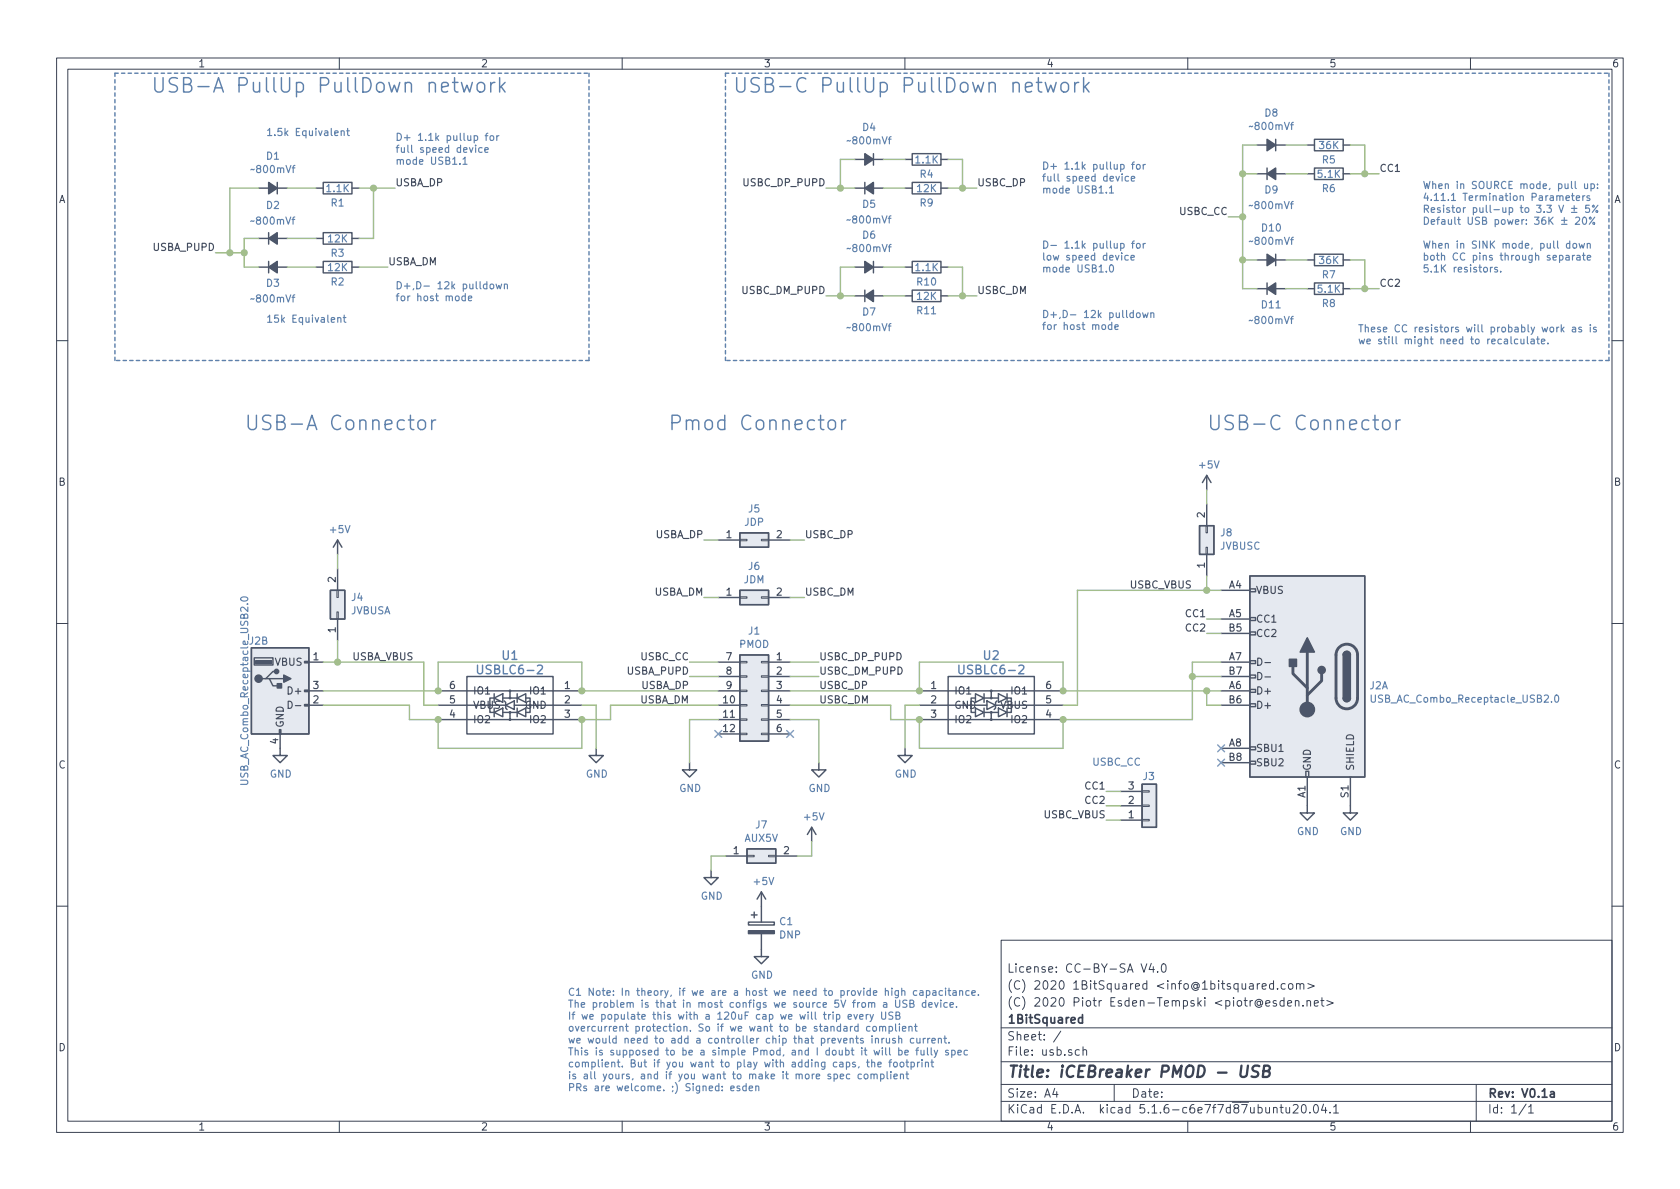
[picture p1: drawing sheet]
EESchema Schematic File Version 4
EELAYER 30 0
EELAYER END
$Descr A4 11693 8268
encoding utf-8
Sheet 1 1
Title "iCEBreaker PMOD - USB"
Date ""
Rev "V0.1a"
Comp "1BitSquared"
Comment1 "(C) 2020 Piotr Esden-Tempski <piotr@esden.net>"
Comment2 "(C) 2020 1BitSquared <info@1bitsquared.com>"
Comment3 "License: CC-BY-SA V4.0"
Comment4 ""
$EndDescr
$Comp
L Connector_Generic:Conn_02x06_Top_Bottom J1
U 1 1
P 5300 4800
F 0 "J1" H 5350 5220 50  0000 C CNN
F 1 "PMOD" H 5350 5127 50  0000 C CNN
F 2 "pkl_connectors:PMODHeader_2x06_P2.54mm_Horizontal" H 5300 4800 50  0001 C CNN
F 3 "~" H 5300 4800 50  0001 C CNN
F 4 "conn-th-01in-6-2-hdr-ra" H 5300 4800 50  0001 C CNN "Key"
F 5 "ANY" H 5300 4800 50  0001 C CNN "Source"
	1    5300 4800
	-1   0    0    -1  
$EndComp
Wire Wire Line
	5000 5000 4800 5000
Wire Wire Line
	4800 5000 4800 5300
Wire Wire Line
	5500 5000 5700 5000
Wire Wire Line
	5700 5000 5700 5300
$Comp
L power:GND #PWR06
U 1 1
P 5700 5300
F 0 "#PWR06" H 5700 5050 50  0001 C CNN
F 1 "GND" H 5705 5124 50  0000 C CNN
F 2 "" H 5700 5300 50  0001 C CNN
F 3 "" H 5700 5300 50  0001 C CNN
	1    5700 5300
	1    0    0    -1  
$EndComp
$Comp
L power:GND #PWR01
U 1 1
P 4800 5300
F 0 "#PWR01" H 4800 5050 50  0001 C CNN
F 1 "GND" H 4805 5124 50  0000 C CNN
F 2 "" H 4800 5300 50  0001 C CNN
F 3 "" H 4800 5300 50  0001 C CNN
	1    4800 5300
	1    0    0    -1  
$EndComp
Wire Wire Line
	4800 4700 5000 4700
Wire Wire Line
	5500 4700 5700 4700
Text Notes 4650 3000 0    100  ~ 0
Pmod Connector
$Comp
L pkl_conn:USB_AC_Combo_Receptacle_USB2.0 J2
U 2 1
P 1950 4800
F 0 "J2" H 1800 5150 50  0000 C CNN
F 1 "USB_AC_Combo_Receptacle_USB2.0" V 1700 4800 50  0000 C CNN
F 2 "pkl_connectors:USB_A_C_Receptacle_AdamTech_USB-C31-A-D-VT-CS1" H 2100 4800 50  0001 C CNN
F 3 "" H 2100 4800 50  0001 C CNN
F 4 "conn-usb-ac-combo" H 1950 4800 50  0001 C CNN "Key"
	2    1950 4800
	1    0    0    -1  
$EndComp
Text Label 5700 4800 0    50   ~ 0
USBC_DP
Text Label 5700 4900 0    50   ~ 0
USBC_DM
Text Label 5700 4700 0    50   ~ 0
USBC_DM_PUPD
Text Label 4800 4700 2    50   ~ 0
USBA_PUPD
Text Label 4800 4800 2    50   ~ 0
USBA_DP
Text Label 4800 4900 2    50   ~ 0
USBA_DM
$Comp
L power:GND #PWR02
U 1 1
P 1950 5200
F 0 "#PWR02" H 1950 4950 50  0001 C CNN
F 1 "GND" H 1955 5024 50  0000 C CNN
F 2 "" H 1950 5200 50  0001 C CNN
F 3 "" H 1950 5200 50  0001 C CNN
	1    1950 5200
	1    0    0    -1  
$EndComp
Wire Wire Line
	2250 4600 2350 4600
Text Label 2450 4600 0    50   ~ 0
USBA_VBUS
Wire Wire Line
	8500 4700 8300 4700
Wire Wire Line
	8500 4800 8400 4800
Wire Wire Line
	8400 4900 8400 4800
Wire Wire Line
	8500 4900 8400 4900
NoConn ~ 8500 5300
NoConn ~ 8500 5200
Text Label 8300 4100 2    50   ~ 0
USBC_VBUS
$Comp
L power:GND #PWR011
U 1 1
P 9400 5600
F 0 "#PWR011" H 9400 5350 50  0001 C CNN
F 1 "GND" H 9405 5424 50  0000 C CNN
F 2 "" H 9400 5600 50  0001 C CNN
F 3 "" H 9400 5600 50  0001 C CNN
	1    9400 5600
	1    0    0    -1  
$EndComp
$Comp
L power:GND #PWR010
U 1 1
P 9100 5600
F 0 "#PWR010" H 9100 5350 50  0001 C CNN
F 1 "GND" H 9105 5424 50  0000 C CNN
F 2 "" H 9100 5600 50  0001 C CNN
F 3 "" H 9100 5600 50  0001 C CNN
	1    9100 5600
	1    0    0    -1  
$EndComp
$Comp
L pkl_conn:USB_AC_Combo_Receptacle_USB2.0 J2
U 1 1
P 9100 4700
F 0 "J2" H 8670 4639 50  0000 R CNN
F 1 "USB_AC_Combo_Receptacle_USB2.0" H 8670 4546 50  0000 R CNN
F 2 "pkl_connectors:USB_A_C_Receptacle_AdamTech_USB-C31-A-D-VT-CS1" H 9250 4700 50  0001 C CNN
F 3 "" H 9250 4700 50  0001 C CNN
F 4 "conn-usb-ac-combo" H 9100 4700 50  0001 C CNN "Key"
	1    9100 4700
	-1   0    0    -1  
$EndComp
Text Label 1500 1750 2    50   ~ 0
USBA_PUPD
$Comp
L Device:R R1
U 1 1
P 2350 1300
F 0 "R1" V 2450 1300 50  0000 C CNN
F 1 "1.1K" V 2350 1300 50  0000 C CNN
F 2 "pkl_dipol:R_0402" V 2280 1300 50  0001 C CNN
F 3 "~" H 2350 1300 50  0001 C CNN
F 4 "res-0402-1k1" H 2350 1300 50  0001 C CNN "Key"
	1    2350 1300
	0    1    1    0   
$EndComp
Wire Wire Line
	2000 1300 2200 1300
$Comp
L Device:R R2
U 1 1
P 2350 1850
F 0 "R2" V 2450 1850 50  0000 C CNN
F 1 "12K" V 2350 1850 50  0000 C CNN
F 2 "pkl_dipol:R_0402" V 2280 1850 50  0001 C CNN
F 3 "~" H 2350 1850 50  0001 C CNN
F 4 "res-0402-12k" H 2350 1850 50  0001 C CNN "Key"
	1    2350 1850
	0    1    1    0   
$EndComp
Wire Wire Line
	1800 1300 1600 1300
Wire Wire Line
	1600 1300 1600 1750
Wire Wire Line
	2500 1300 2600 1300
Text Label 2750 1300 0    50   ~ 0
USBA_DP
Text Label 2700 1850 0    50   ~ 0
USBA_DM
Wire Wire Line
	1500 1750 1600 1750
Text Notes 2750 1150 0    50   ~ 0
D+ 1.1k pullup for \nfull speed device\nmode USB1.1
Text Notes 2750 2100 0    50   ~ 0
D+,D- 12k pulldown \nfor host mode
$Comp
L Device:R R5
U 1 1
P 9250 1000
F 0 "R5" V 9350 1000 50  0000 C CNN
F 1 "36K" V 9250 1000 50  0000 C CNN
F 2 "pkl_dipol:R_0402" V 9180 1000 50  0001 C CNN
F 3 "~" H 9250 1000 50  0001 C CNN
F 4 "res-0402-36k" H 9250 1000 50  0001 C CNN "Key"
	1    9250 1000
	0    1    1    0   
$EndComp
Wire Wire Line
	8950 1000 9100 1000
$Comp
L Device:R R6
U 1 1
P 9250 1200
F 0 "R6" V 9350 1200 50  0000 C CNN
F 1 "5.1K" V 9250 1200 50  0000 C CNN
F 2 "pkl_dipol:R_0402" V 9180 1200 50  0001 C CNN
F 3 "~" H 9250 1200 50  0001 C CNN
F 4 "res-0402-5k1" H 9250 1200 50  0001 C CNN "Key"
	1    9250 1200
	0    1    1    0   
$EndComp
Wire Wire Line
	8950 1200 9100 1200
Wire Wire Line
	8750 1000 8650 1000
Wire Wire Line
	8650 1000 8650 1200
Wire Wire Line
	8650 1200 8750 1200
Wire Wire Line
	9400 1000 9500 1000
Wire Wire Line
	9500 1000 9500 1200
Wire Wire Line
	9500 1200 9400 1200
Wire Wire Line
	9600 1200 9500 1200
Connection ~ 9500 1200
Text Label 9600 1200 0    50   ~ 0
CC1
Text Notes 9900 1900 0    50   ~ 0
When in SOURCE mode, pull up:\n4.11.1 Termination Parameters\nResistor pull-up to 3.3 V ± 5%\nDefault USB power: 36K ± 20%\n\nWhen in SINK mode, pull down\nboth CC pins through separate\n5.1K resistors.
$Comp
L Device:R R7
U 1 1
P 9250 1800
F 0 "R7" V 9350 1800 50  0000 C CNN
F 1 "36K" V 9250 1800 50  0000 C CNN
F 2 "pkl_dipol:R_0402" V 9180 1800 50  0001 C CNN
F 3 "~" H 9250 1800 50  0001 C CNN
F 4 "res-0402-36k" H 9250 1800 50  0001 C CNN "Key"
	1    9250 1800
	0    1    1    0   
$EndComp
Wire Wire Line
	8950 1800 9100 1800
Wire Wire Line
	8750 1800 8650 1800
Wire Wire Line
	8650 1800 8650 2000
Wire Wire Line
	9400 1800 9500 1800
Wire Wire Line
	9500 1800 9500 2000
Wire Wire Line
	9500 2000 9400 2000
Wire Wire Line
	9600 2000 9500 2000
Connection ~ 9500 2000
Text Label 8550 1500 2    50   ~ 0
USBC_CC
Wire Wire Line
	8550 1500 8650 1500
Text Label 9600 2000 0    50   ~ 0
CC2
Wire Wire Line
	7700 5700 7800 5700
$Comp
L Connector_Generic:Conn_01x03 J3
U 1 1
P 8000 5600
F 0 "J3" H 7950 5400 50  0000 L CNN
F 1 "USBC_CC" H 7600 5300 50  0000 L CNN
F 2 "Connector_PinHeader_2.54mm:PinHeader_1x03_P2.54mm_Vertical" H 8000 5600 50  0001 C CNN
F 3 "~" H 8000 5600 50  0001 C CNN
F 4 "conn-th-01in-2-1-hdr" H 8000 5600 50  0001 C CNN "Key"
	1    8000 5600
	1    0    0    1   
$EndComp
Wire Wire Line
	7700 5600 7800 5600
Wire Wire Line
	7700 5500 7800 5500
Text Label 7700 5600 2    50   ~ 0
CC2
Text Label 7700 5500 2    50   ~ 0
CC1
Wire Wire Line
	8500 4100 8400 4100
Wire Wire Line
	4800 4600 5000 4600
Wire Wire Line
	5500 4600 5700 4600
Wire Wire Line
	8500 4600 8300 4600
Wire Wire Line
	8300 4600 8300 4700
Connection ~ 8300 4700
$Comp
L pkl_device:pkl_Diode_Small D2
U 1 1
P 1900 1650
F 0 "D2" H 1900 1424 50  0000 C CNN
F 1 "~~800mVf" H 1900 1525 50  0000 C CNN
F 2 "pkl_dipol:D_SOD-523" V 1900 1650 60  0001 C CNN
F 3 "" V 1900 1650 60  0001 C CNN
	1    1900 1650
	-1   0    0    1   
$EndComp
$Comp
L pkl_device:pkl_Diode_Small D1
U 1 1
P 1900 1300
F 0 "D1" H 1900 1526 50  0000 C CNN
F 1 "~~800mVf" H 1900 1425 50  0000 C CNN
F 2 "pkl_dipol:D_SOD-523" V 1900 1300 60  0001 C CNN
F 3 "" V 1900 1300 60  0001 C CNN
	1    1900 1300
	1    0    0    -1  
$EndComp
$Comp
L pkl_device:pkl_Diode_Small D10
U 1 1
P 8850 1800
F 0 "D10" H 8850 2026 50  0000 C CNN
F 1 "~~800mVf" H 8850 1925 50  0000 C CNN
F 2 "pkl_dipol:D_SOD-523" V 8850 1800 60  0001 C CNN
F 3 "" V 8850 1800 60  0000 C CNN
	1    8850 1800
	1    0    0    -1  
$EndComp
$Comp
L pkl_device:pkl_Diode_Small D9
U 1 1
P 8850 1200
F 0 "D9" H 8850 1316 50  0000 C CNN
F 1 "~~800mVf" H 8850 1417 50  0000 C CNN
F 2 "pkl_dipol:D_SOD-523" V 8850 1200 60  0001 C CNN
F 3 "" V 8850 1200 60  0001 C CNN
	1    8850 1200
	-1   0    0    1   
$EndComp
$Comp
L pkl_device:pkl_Diode_Small D8
U 1 1
P 8850 1000
F 0 "D8" H 8850 1226 50  0000 C CNN
F 1 "~~800mVf" H 8850 1125 50  0000 C CNN
F 2 "pkl_dipol:D_SOD-523" V 8850 1000 60  0001 C CNN
F 3 "" V 8850 1000 60  0000 C CNN
	1    8850 1000
	1    0    0    -1  
$EndComp
Text Label 5750 1300 2    50   ~ 0
USBC_DP_PUPD
$Comp
L Device:R R4
U 1 1
P 6450 1100
F 0 "R4" V 6550 1100 50  0000 C CNN
F 1 "1.1K" V 6450 1100 50  0000 C CNN
F 2 "pkl_dipol:R_0402" V 6380 1100 50  0001 C CNN
F 3 "~" H 6450 1100 50  0001 C CNN
F 4 "res-0402-1k1" H 6450 1100 50  0001 C CNN "Key"
	1    6450 1100
	0    1    1    0   
$EndComp
Wire Wire Line
	6150 1100 6300 1100
$Comp
L Device:R R9
U 1 1
P 6450 1300
F 0 "R9" V 6550 1300 50  0000 C CNN
F 1 "12K" V 6450 1300 50  0000 C CNN
F 2 "pkl_dipol:R_0402" V 6380 1300 50  0001 C CNN
F 3 "~" H 6450 1300 50  0001 C CNN
F 4 "res-0402-12k" H 6450 1300 50  0001 C CNN "Key"
	1    6450 1300
	0    1    1    0   
$EndComp
Wire Wire Line
	6150 1300 6300 1300
Wire Wire Line
	5950 1100 5850 1100
Wire Wire Line
	5850 1100 5850 1300
Wire Wire Line
	5850 1300 5950 1300
Wire Wire Line
	6600 1100 6700 1100
Wire Wire Line
	6700 1100 6700 1300
Wire Wire Line
	6700 1300 6600 1300
Text Label 6800 1300 0    50   ~ 0
USBC_DP
Wire Wire Line
	6800 1300 6700 1300
Connection ~ 6700 1300
$Comp
L Device:R R10
U 1 1
P 6450 1850
F 0 "R10" V 6550 1850 50  0000 C CNN
F 1 "1.1K" V 6450 1850 50  0000 C CNN
F 2 "pkl_dipol:R_0402" V 6380 1850 50  0001 C CNN
F 3 "~" H 6450 1850 50  0001 C CNN
F 4 "res-0402-1k1" H 6450 1850 50  0001 C CNN "Key"
	1    6450 1850
	0    1    1    0   
$EndComp
Wire Wire Line
	6150 1850 6300 1850
$Comp
L Device:R R11
U 1 1
P 6450 2050
F 0 "R11" V 6550 2050 50  0000 C CNN
F 1 "12K" V 6450 2050 50  0000 C CNN
F 2 "pkl_dipol:R_0402" V 6380 2050 50  0001 C CNN
F 3 "~" H 6450 2050 50  0001 C CNN
F 4 "res-0402-12k" H 6450 2050 50  0001 C CNN "Key"
	1    6450 2050
	0    1    1    0   
$EndComp
Wire Wire Line
	6150 2050 6300 2050
Wire Wire Line
	5950 1850 5850 1850
Wire Wire Line
	5850 1850 5850 2050
Wire Wire Line
	5850 2050 5950 2050
Wire Wire Line
	6600 1850 6700 1850
Wire Wire Line
	6700 1850 6700 2050
Wire Wire Line
	6700 2050 6600 2050
Wire Wire Line
	6800 2050 6700 2050
Connection ~ 6700 2050
Text Label 6800 2050 0    50   ~ 0
USBC_DM
Wire Wire Line
	5750 1300 5850 1300
Connection ~ 5850 1300
Text Label 5750 2050 2    50   ~ 0
USBC_DM_PUPD
Wire Wire Line
	5750 2050 5850 2050
Connection ~ 5850 2050
Text Notes 7250 1350 0    50   ~ 0
D+ 1.1k pullup for \nfull speed device\nmode USB1.1
Text Notes 7250 1900 0    50   ~ 0
D- 1.1k pullup for \nlow speed device\nmode USB1.0
Text Notes 7250 2300 0    50   ~ 0
D+,D- 12k pulldown \nfor host mode
$Comp
L pkl_device:pkl_Diode_Small D7
U 1 1
P 6050 2050
F 0 "D7" H 6050 2166 50  0000 C CNN
F 1 "~~800mVf" H 6050 2267 50  0000 C CNN
F 2 "pkl_dipol:D_SOD-523" V 6050 2050 60  0001 C CNN
F 3 "" V 6050 2050 60  0001 C CNN
	1    6050 2050
	-1   0    0    1   
$EndComp
$Comp
L pkl_device:pkl_Diode_Small D6
U 1 1
P 6050 1850
F 0 "D6" H 6050 2076 50  0000 C CNN
F 1 "~~800mVf" H 6050 1975 50  0000 C CNN
F 2 "pkl_dipol:D_SOD-523" V 6050 1850 60  0001 C CNN
F 3 "" V 6050 1850 60  0001 C CNN
	1    6050 1850
	1    0    0    -1  
$EndComp
$Comp
L pkl_device:pkl_Diode_Small D5
U 1 1
P 6050 1300
F 0 "D5" H 6050 1416 50  0000 C CNN
F 1 "~~800mVf" H 6050 1517 50  0000 C CNN
F 2 "pkl_dipol:D_SOD-523" V 6050 1300 60  0001 C CNN
F 3 "" V 6050 1300 60  0001 C CNN
	1    6050 1300
	-1   0    0    1   
$EndComp
$Comp
L pkl_device:pkl_Diode_Small D4
U 1 1
P 6050 1100
F 0 "D4" H 6050 1326 50  0000 C CNN
F 1 "~~800mVf" H 6050 1225 50  0000 C CNN
F 2 "pkl_dipol:D_SOD-523" V 6050 1100 60  0001 C CNN
F 3 "" V 6050 1100 60  0001 C CNN
	1    6050 1100
	1    0    0    -1  
$EndComp
Wire Wire Line
	2500 1850 2700 1850
$Comp
L Device:R R3
U 1 1
P 2350 1650
F 0 "R3" V 2450 1650 50  0000 C CNN
F 1 "12K" V 2350 1650 50  0000 C CNN
F 2 "pkl_dipol:R_0402" V 2280 1650 50  0001 C CNN
F 3 "~" H 2350 1650 50  0001 C CNN
F 4 "res-0402-12k" H 2350 1650 50  0001 C CNN "Key"
	1    2350 1650
	0    1    1    0   
$EndComp
Wire Wire Line
	2500 1650 2600 1650
Wire Wire Line
	2600 1650 2600 1300
Connection ~ 2600 1300
Wire Wire Line
	2600 1300 2750 1300
Wire Wire Line
	2000 1650 2200 1650
$Comp
L pkl_device:pkl_Diode_Small D3
U 1 1
P 1900 1850
F 0 "D3" H 1900 1966 50  0000 C CNN
F 1 "~~800mVf" H 1900 2067 50  0000 C CNN
F 2 "pkl_dipol:D_SOD-523" V 1900 1850 60  0001 C CNN
F 3 "" V 1900 1850 60  0001 C CNN
	1    1900 1850
	-1   0    0    1   
$EndComp
Wire Wire Line
	1800 1650 1700 1650
Wire Wire Line
	1700 1650 1700 1750
Wire Wire Line
	1700 1750 1600 1750
Connection ~ 1600 1750
Wire Wire Line
	1700 1750 1700 1850
Wire Wire Line
	1700 1850 1800 1850
Connection ~ 1700 1750
Wire Wire Line
	2000 1850 2200 1850
Wire Wire Line
	8500 4300 8400 4300
Wire Wire Line
	8500 4400 8400 4400
Text Label 8400 4300 2    50   ~ 0
CC1
Text Label 8400 4400 2    50   ~ 0
CC2
$Comp
L Connector_Generic:Conn_02x01 J7
U 1 1
P 5250 5950
F 0 "J7" H 5300 6170 50  0000 C CNN
F 1 "AUX5V" H 5300 6077 50  0000 C CNN
F 2 "Connector_PinSocket_2.54mm:PinSocket_2x01_P2.54mm_Vertical" H 5250 5950 50  0001 C CNN
F 3 "" H 5250 5950 50  0001 C CNN
F 4 "conn-th-01in-1-2-rec" H 5250 5950 50  0001 C CNN "Key"
	1    5250 5950
	1    0    0    -1  
$EndComp
Wire Wire Line
	5050 5950 4950 5950
Wire Wire Line
	4950 5950 4950 6050
Wire Wire Line
	5550 5950 5650 5950
Wire Wire Line
	5650 5950 5650 5850
$Comp
L power:GND #PWR05
U 1 1
P 4950 6050
F 0 "#PWR05" H 4950 5800 50  0001 C CNN
F 1 "GND" H 4955 5874 50  0000 C CNN
F 2 "" H 4950 6050 50  0001 C CNN
F 3 "" H 4950 6050 50  0001 C CNN
	1    4950 6050
	1    0    0    -1  
$EndComp
$Comp
L power:+5V #PWR07
U 1 1
P 5650 5850
F 0 "#PWR07" H 5650 5700 50  0001 C CNN
F 1 "+5V" H 5665 6026 50  0000 C CNN
F 2 "" H 5650 5850 50  0001 C CNN
F 3 "" H 5650 5850 50  0001 C CNN
	1    5650 5850
	1    0    0    -1  
$EndComp
$Comp
L Connector_Generic:Conn_02x01 J4
U 1 1
P 2350 4250
F 0 "J4" V 2447 4160 50  0000 R CNN
F 1 "JVBUSA" V 2354 4160 50  0000 R CNN
F 2 "Connector_PinHeader_2.54mm:PinHeader_1x02_P2.54mm_Vertical" H 2350 4250 50  0001 C CNN
F 3 "" H 2350 4250 50  0001 C CNN
F 4 "conn-th-01in-2-1-hdr" H 2350 4250 50  0001 C CNN "Key"
	1    2350 4250
	0    -1   -1   0   
$EndComp
Wire Wire Line
	2350 4450 2350 4600
Wire Wire Line
	2350 3950 2350 3850
$Comp
L power:+5V #PWR03
U 1 1
P 2350 3850
F 0 "#PWR03" H 2350 3700 50  0001 C CNN
F 1 "+5V" H 2365 4026 50  0000 C CNN
F 2 "" H 2350 3850 50  0001 C CNN
F 3 "" H 2350 3850 50  0001 C CNN
	1    2350 3850
	1    0    0    -1  
$EndComp
$Comp
L Connector_Generic:Conn_02x01 J8
U 1 1
P 8400 3800
F 0 "J8" V 8497 3710 50  0000 R CNN
F 1 "JVBUSC" V 8404 3710 50  0000 R CNN
F 2 "Connector_PinHeader_2.54mm:PinHeader_1x02_P2.54mm_Vertical" H 8400 3800 50  0001 C CNN
F 3 "" H 8400 3800 50  0001 C CNN
F 4 "conn-th-01in-2-1-hdr" H 8400 3800 50  0001 C CNN "Key"
	1    8400 3800
	0    -1   -1   0   
$EndComp
Wire Wire Line
	8400 4000 8400 4100
Connection ~ 8400 4100
Wire Wire Line
	8400 3500 8400 3400
$Comp
L power:+5V #PWR09
U 1 1
P 8400 3400
F 0 "#PWR09" H 8400 3250 50  0001 C CNN
F 1 "+5V" H 8415 3576 50  0000 C CNN
F 2 "" H 8400 3400 50  0001 C CNN
F 3 "" H 8400 3400 50  0001 C CNN
	1    8400 3400
	1    0    0    -1  
$EndComp
$Comp
L Connector_Generic:Conn_02x01 J6
U 1 1
P 5200 4150
F 0 "J6" H 5250 4370 50  0000 C CNN
F 1 "JDM" H 5250 4277 50  0000 C CNN
F 2 "Connector_PinHeader_2.54mm:PinHeader_1x02_P2.54mm_Vertical" H 5200 4150 50  0001 C CNN
F 3 "" H 5200 4150 50  0001 C CNN
F 4 "conn-th-01in-2-1-hdr" H 5200 4150 50  0001 C CNN "Key"
	1    5200 4150
	1    0    0    -1  
$EndComp
Wire Wire Line
	5000 4150 4900 4150
Wire Wire Line
	5500 4150 5600 4150
$Comp
L Connector_Generic:Conn_02x01 J5
U 1 1
P 5200 3750
F 0 "J5" H 5250 3970 50  0000 C CNN
F 1 "JDP" H 5250 3877 50  0000 C CNN
F 2 "Connector_PinHeader_2.54mm:PinHeader_1x02_P2.54mm_Vertical" H 5200 3750 50  0001 C CNN
F 3 "" H 5200 3750 50  0001 C CNN
F 4 "conn-th-01in-2-1-hdr" H 5200 3750 50  0001 C CNN "Key"
	1    5200 3750
	1    0    0    -1  
$EndComp
Wire Wire Line
	5000 3750 4900 3750
Wire Wire Line
	5500 3750 5600 3750
Text Label 4900 3750 2    50   ~ 0
USBA_DP
Text Label 4900 4150 2    50   ~ 0
USBA_DM
Text Label 5600 3750 0    50   ~ 0
USBC_DP
Text Label 5600 4150 0    50   ~ 0
USBC_DM
$Comp
L Device:R R8
U 1 1
P 9250 2000
F 0 "R8" V 9350 2000 50  0000 C CNN
F 1 "5.1K" V 9250 2000 50  0000 C CNN
F 2 "pkl_dipol:R_0402" V 9180 2000 50  0001 C CNN
F 3 "~" H 9250 2000 50  0001 C CNN
F 4 "res-0402-5k1" H 9250 2000 50  0001 C CNN "Key"
	1    9250 2000
	0    1    1    0   
$EndComp
Wire Notes Line
	800  500  4100 500 
Wire Notes Line
	4100 500  4100 2500
Wire Notes Line
	4100 2500 800  2500
Wire Notes Line
	800  2500 800  500 
Text Notes 1050 650  0    100  ~ 0
USB-A PullUp PullDown network
Wire Notes Line
	5050 500  11200 500 
Wire Notes Line
	11200 500  11200 2500
Wire Notes Line
	11200 2500 5050 2500
Wire Notes Line
	5050 2500 5050 500 
Text Notes 5100 650  0    100  ~ 0
USB-C PullUp PullDown network
Text Label 7700 5700 2    50   ~ 0
USBC_VBUS
Text Notes 8400 3000 0    100  ~ 0
USB-C Connector
$Comp
L pkl_misc:USBLC6-2 U1
U 1 1
P 3550 4900
F 0 "U1" H 3550 5250 60  0000 C CNN
F 1 "USBLC6-2" H 3550 5150 60  0000 C CNN
F 2 "pkl_housings_sot:SOT-666" H 3550 5185 60  0001 C CNN
F 3 "" H 3550 4900 60  0000 C CNN
F 4 "tvs-diode-sot666" H 3550 4900 50  0001 C CNN "Key"
F 5 "ANY" H 3550 4900 50  0001 C CNN "Source"
	1    3550 4900
	-1   0    0    -1  
$EndComp
Wire Wire Line
	2250 4800 3050 4800
Wire Wire Line
	2250 4900 2850 4900
Wire Wire Line
	2850 4900 2850 5000
Wire Wire Line
	2850 5000 3050 5000
Wire Wire Line
	4050 5000 4250 5000
Wire Wire Line
	4250 5000 4250 4900
Wire Wire Line
	4250 4900 5000 4900
Wire Wire Line
	5000 4800 4050 4800
Wire Wire Line
	3050 4900 2950 4900
Wire Wire Line
	4150 4900 4150 5200
$Comp
L power:GND #PWR04
U 1 1
P 4150 5200
F 0 "#PWR04" H 4150 4950 50  0001 C CNN
F 1 "GND" H 4155 5024 50  0000 C CNN
F 2 "" H 4150 5200 50  0001 C CNN
F 3 "" H 4150 5200 50  0001 C CNN
	1    4150 5200
	1    0    0    -1  
$EndComp
Wire Wire Line
	4150 4900 4050 4900
Connection ~ 2350 4600
Wire Wire Line
	2950 4600 2950 4900
Wire Wire Line
	2350 4600 2950 4600
$Comp
L pkl_misc:USBLC6-2 U2
U 1 1
P 6900 4900
F 0 "U2" H 6900 5250 60  0000 C CNN
F 1 "USBLC6-2" H 6900 5150 60  0000 C CNN
F 2 "pkl_housings_sot:SOT-666" H 6900 5185 60  0001 C CNN
F 3 "" H 6900 4900 60  0000 C CNN
F 4 "tvs-diode-sot666" H 6900 4900 50  0001 C CNN "Key"
F 5 "ANY" H 6900 4900 50  0001 C CNN "Source"
	1    6900 4900
	1    0    0    -1  
$EndComp
Wire Wire Line
	5500 4800 6400 4800
Wire Wire Line
	5500 4900 6200 4900
Wire Wire Line
	6200 4900 6200 5000
Wire Wire Line
	6200 5000 6400 5000
Wire Wire Line
	6400 4900 6300 4900
Wire Wire Line
	6300 4900 6300 5200
Wire Wire Line
	7400 4900 7500 4900
Wire Wire Line
	7500 4900 7500 4100
Wire Wire Line
	7500 4100 8400 4100
Wire Wire Line
	7400 5000 8300 5000
Wire Wire Line
	8300 4700 8300 5000
Wire Wire Line
	7400 4800 8400 4800
Connection ~ 8400 4800
$Comp
L power:GND #PWR08
U 1 1
P 6300 5200
F 0 "#PWR08" H 6300 4950 50  0001 C CNN
F 1 "GND" H 6305 5024 50  0000 C CNN
F 2 "" H 6300 5200 50  0001 C CNN
F 3 "" H 6300 5200 50  0001 C CNN
	1    6300 5200
	1    0    0    -1  
$EndComp
Wire Wire Line
	8950 2000 9100 2000
Wire Wire Line
	8650 2000 8750 2000
$Comp
L pkl_device:pkl_Diode_Small D11
U 1 1
P 8850 2000
F 0 "D11" H 8850 2116 50  0000 C CNN
F 1 "~~800mVf" H 8850 2217 50  0000 C CNN
F 2 "pkl_dipol:D_SOD-523" V 8850 2000 60  0001 C CNN
F 3 "" V 8850 2000 60  0000 C CNN
	1    8850 2000
	-1   0    0    1   
$EndComp
NoConn ~ 5000 5100
NoConn ~ 5500 5100
Text Notes 1700 3000 0    100  ~ 0
USB-A Connector
Wire Wire Line
	8650 1200 8650 1500
Connection ~ 8650 1200
Connection ~ 8650 1800
Connection ~ 8650 1500
Wire Wire Line
	8650 1500 8650 1800
Text Label 4800 4600 2    50   ~ 0
USBC_CC
Text Label 5700 4600 0    50   ~ 0
USBC_DP_PUPD
Text Notes 1850 2250 0    50   ~ 0
15k Equivalent
Text Notes 1850 950  0    50   ~ 0
1.5k Equivalent
Text Notes 9450 2400 0    50   ~ 0
These CC resistors will probably work as is\nwe still might need to recalculate.
$Comp
L Device:CP C1
U 1 1
P 5300 6450
F 0 "C1" H 5420 6497 50  0000 L CNN
F 1 "DNP" H 5420 6404 50  0000 L CNN
F 2 "Capacitor_SMD:CP_Elec_5x3.9" H 5300 6450 50  0001 C CNN
F 3 "" H 5300 6450 50  0001 C CNN
	1    5300 6450
	1    0    0    -1  
$EndComp
$Comp
L power:+5V #PWR0101
U 1 1
P 5300 6300
F 0 "#PWR0101" H 5300 6150 50  0001 C CNN
F 1 "+5V" H 5315 6476 50  0000 C CNN
F 2 "" H 5300 6300 50  0001 C CNN
F 3 "" H 5300 6300 50  0001 C CNN
	1    5300 6300
	1    0    0    -1  
$EndComp
$Comp
L power:GND #PWR0102
U 1 1
P 5300 6600
F 0 "#PWR0102" H 5300 6350 50  0001 C CNN
F 1 "GND" H 5305 6424 50  0000 C CNN
F 2 "" H 5300 6600 50  0001 C CNN
F 3 "" H 5300 6600 50  0001 C CNN
	1    5300 6600
	1    0    0    -1  
$EndComp
Text Notes 3950 7600 0    50   ~ 0
C1 Note: In theory, if we are a host we need to provide high capacitance.\nThe problem is that in most configs we source 5V from a USB device.\nIf we populate this with a 120uF cap we will trip every USB\novercurrent protection. So if we want to be standard complient\nwe would need to add a controller chip that prevents inrush current.\nThis is supposed to be a simple Pmod, and I doubt it will be fully spec\ncomplient. But if you want to play with adding caps, the footprint\nis all yours, and if you want to make it more spec complient\nPRs are welcome. ;) Signed: esden
Wire Wire Line
	6400 5000 6400 5200
Wire Wire Line
	6400 5200 7400 5200
Wire Wire Line
	7400 5200 7400 5000
Connection ~ 6400 5000
Connection ~ 7400 5000
Wire Wire Line
	6400 4800 6400 4600
Wire Wire Line
	6400 4600 7400 4600
Wire Wire Line
	7400 4600 7400 4800
Connection ~ 6400 4800
Connection ~ 7400 4800
Wire Wire Line
	3050 4800 3050 4600
Wire Wire Line
	3050 4600 4050 4600
Wire Wire Line
	4050 4600 4050 4800
Connection ~ 3050 4800
Connection ~ 4050 4800
Wire Wire Line
	3050 5000 3050 5200
Wire Wire Line
	3050 5200 4050 5200
Wire Wire Line
	4050 5200 4050 5000
Connection ~ 3050 5000
Connection ~ 4050 5000
$EndSCHEMATC
